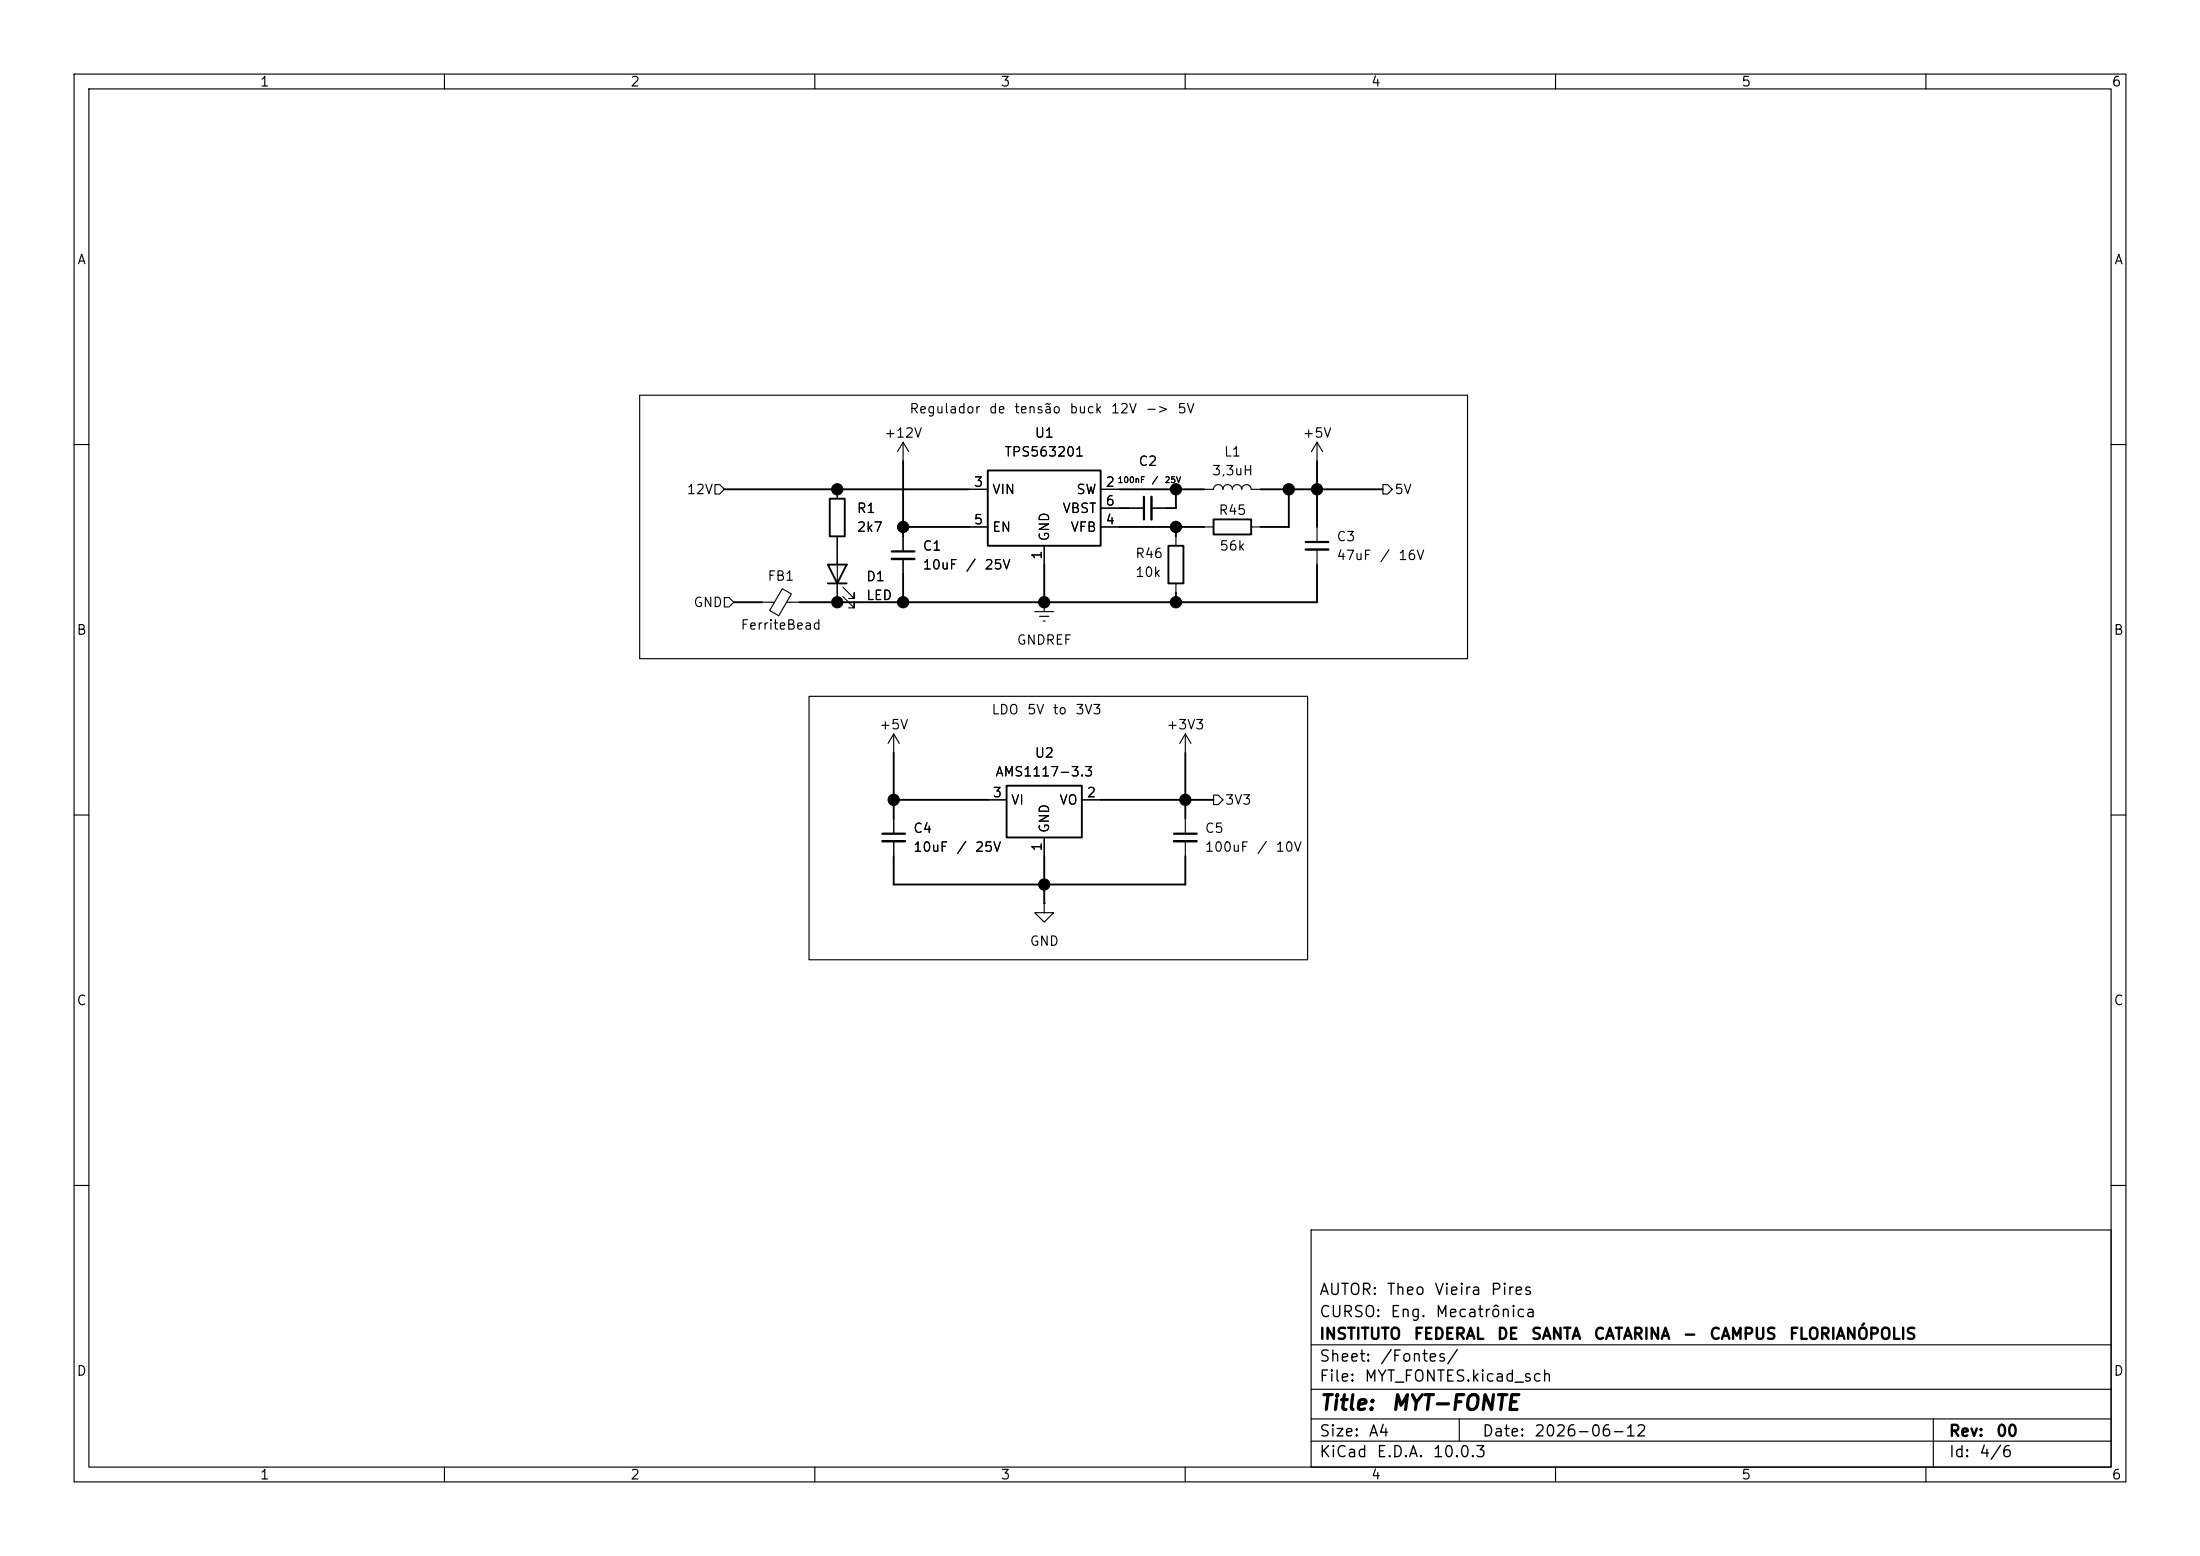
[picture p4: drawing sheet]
<svg xmlns="http://www.w3.org/2000/svg" width="297mm" height="210mm" viewBox="0 0 297 210" stroke-linecap="round" stroke-linejoin="round" font-family="sans-serif">
<g fill="none" stroke="#000" stroke-width=".15">
<path d="M10 10h277v190h-277zM12 12h273v186h-273zM60 10v2M110 10v2M160 10v2M210 10v2M260 10v2M86.4 53.3h111.7v35.6h-111.7zM121.9 59.7v2.5M121.9 59.7l-.7 1.3M121.9 59.7l.8 1.3M177.8 59.7v2.5"/>
<path d="M177.8 59.7l-.8 1.3M177.8 59.7l.8 1.3M10 60h2M96.5 65.4h.7l.6 .6-.6 .7h-.7zM105.6 79.5l1.2 .7-1.7 2.9-1.2-.7zM113 66v1.3M113 72.4v8.9M113.8 79.2l1.5 1.6v-.8v.8h-.7M121.9 72.4v2M121.9 75.4v2.1M130.8 66h2.5M130.8 71.1h2.5"/>
<path d="M141 73.7v2.5M148.6 66h2.5M148.6 71.1h2.5M148.6 68.6h2.5M152.4 68.6h2M155.4 68.6h2.1M158.7 72.4v1.3M158.7 78.7v1.3M162.6 66h1.2a.64 .64 0 0 1 .7-.6 .64 .64 0 0 1 .6 .6 .64 .64 0 0 1 .6-.6 .64 .64 0 0 1 .7 .6 .64 .64 0 0 1 .6-.6 .64 .64 0 0 1 .6 .6 .64 .64 0 0 1 .7-.6 .64 .64 0 0 1 .6 .6h1.3M162.6 71.1h1.2M168.9 71.1h1.3M177.8 71.1v2.1"/>
<path d="M177.8 74.2v2M186.7 65.4h.6l.7 .6-.7 .7h-.6zM285 60h2M97.8 80.6h.6l.7 .7-.7 .6h-.6zM102.9 81.3h1.6M106.2 81.3h1.7M109.2 94h67.3v35.5h-67.3zM113.8 80.5l1.5 1.5v-.7v.7h-.7M120.6 99.1v2.5M120.6 99.1l-.7 1.2M120.6 99.1l.8 1.2M139.7 82.6h2.5"/>
<path d="M140.3 83.2h1.3M140.8 83.8h.3M141 81.3h.1M141 81.3v1.3M160 99.1v2.5M160 99.1l-.7 1.2M160 99.1l.8 1.2M10 110h2M120.6 110.5v2M120.6 113.5v2.1M133.3 108h2.6M141 113v2.6"/>
<path d="M146 108h2.6M160 110.5v2M160 113.5v2.1M163.8 107.3h.7l.6 .7-.6 .6h-.7zM285 110h2M141 121.9v1.3h1.2l-1.2 1.3-1.3-1.3h1.3M141 121.9h.1M10 160h2M177 166h108v32h-108zM285 160h2M60 198v2M110 198v2"/>
<path d="M160 198v2M177 194.5h108M177 191.5h108M177 187.5h108M177 181.5h108M197 191.5v3M210 198v2M260 198v2M261 191.5v6.5"/>
</g>
<g fill="none" stroke="#000" stroke-width=".25">
<path d="M97.8 66h33M111.8 76.2h2.5l-1.3 2.5zM111.8 78.7h2.5M112 67.3h2v5.1h-2zM121.9 71.1h8.9M121.9 62.2v10.2M121.9 77.5v3.8M133.3 63.5h15.3v10.2h-15.3zM141 76.2v5.1M151.1 66h11.5M151.1 71.1h11.5M151.1 68.6h1.3"/>
<path d="M157.7 73.7h2.1v5h-2.1zM158.7 66v2.6h-1.2M158.7 71.1v1.3M163.8 70.1h5.1v2h-5.1zM170.2 66h16.5M174 66v5.1h-3.8M177.8 76.2v5.1h-69.9M177.8 62.2v8.9M99.1 81.3h3.8M158.7 80v1.3M120.6 108h12.7M120.6 115.6v3.8h39.4v-3.8"/>
<path d="M120.6 101.6v8.9M135.9 106h10.1v7h-10.1zM141 115.6v6.3M148.6 108h15.2M160 101.6v8.9"/>
</g>
<path d="M120.4 74.4h3M154.4 67.1v3M176.3 73.2h3M119.1 112.5h3.1M158.5 112.5h3" fill="none" stroke="#000" stroke-width=".3"/>
<path d="M120.4 75.4h3M155.4 67.1v3M176.3 74.2h3M119.1 113.5h3.1M158.5 113.5h3" fill="none" stroke="#000" stroke-width=".33"/>
<g fill="#000" stroke="#000" stroke-width=".14">
<circle cx="113" cy="66" r=".76"/>
<circle cx="121.9" cy="71.1" r=".76"/>
<circle cx="158.7" cy="71.1" r=".76"/>
<circle cx="158.7" cy="66" r=".76"/>
<circle cx="174" cy="66" r=".76"/>
<circle cx="177.8" cy="66" r=".76"/>
<circle cx="113" cy="81.3" r=".76"/>
<circle cx="121.9" cy="81.3" r=".76"/>
<circle cx="141" cy="81.3" r=".76"/>
<circle cx="158.7" cy="81.3" r=".76"/>
<circle cx="120.6" cy="107.9" r=".76"/>
<circle cx="141" cy="119.4" r=".76"/>
<circle cx="160" cy="107.9" r=".76"/>
</g>
<g font-size="2">
<text x="178" y="190.8">Title:</text>
<text x="187.7" y="190.8">MYT-FONTE</text>
</g>
<g font-size="1.5">
<text x="178" y="178.2">CURSO:</text>
<text x="178" y="175.2">AUTOR:</text>
<text x="187.1" y="175.2">Theo</text>
<text x="187.6" y="178.2">Eng.</text>
<text x="193.5" y="175.2">Vieira</text>
<text x="193.7" y="178.2">Mecatrônica</text>
<text x="201.1" y="175.2">Pires</text>
<text x="178" y="184.2">Sheet:</text>
<text x="178" y="181.2">INSTITUTO</text>
<text x="186.2" y="184.2">/Fontes/</text>
<text x="190.7" y="181.2">FEDERAL</text>
<text x="202" y="181.2">DE</text>
<text x="206.6" y="181.2">SANTA</text>
<text x="215" y="181.2">CATARINA</text>
<text x="227.1" y="181.2">-</text>
<text x="230.7" y="181.2">CAMPUS</text>
<text x="241.4" y="181.2">FLORIANÓPOLIS</text>
<text x="178" y="186.9">File:</text>
<text x="184.1" y="186.9">MYT_FONTES.kicad_sch</text>
<text x="178" y="197.1">KiCad</text>
<text x="178" y="194.3">Size:</text>
<text x="184.7" y="194.3">A4</text>
<text x="185.7" y="197.1">E.D.A.</text>
<text x="193.3" y="197.1">10.0.3</text>
<text x="200" y="194.3">Date:</text>
<text x="207" y="194.3">2026-06-12</text>
<text x="263" y="194.3">Rev:</text>
<text x="263" y="197.1">Id:</text>
<text x="267.1" y="197.1">4/6</text>
<text x="269.4" y="194.3">00</text>
</g>
<g font-size="1.3">
<text x="35" y="12">1</text>
<text x="85" y="12">2</text>
<text x="135" y="12">3</text>
<text x="185" y="12">4</text>
<text x="235" y="12">5</text>
<text x="285" y="12">6</text>
<text x="10.3" y="36">A</text>
<text x="285.3" y="36">A</text>
<text x="119.3" y="59.4">+12V</text>
<text x="122.7" y="56.1">Regulador</text>
<text x="133.4" y="56.1">de</text>
<text x="136.8" y="56.1">tensão</text>
<text x="139.6" y="59.4">U1</text>
<text x="144.3" y="56.1">buck</text>
<text x="149.9" y="56.1">12V</text>
<text x="154.5" y="56.1">-&gt;</text>
<text x="158.9" y="56.1">5V</text>
<text x="175.8" y="59.4">+5V</text>
<text x="135.5" y="61.9">TPS563201</text>
<text x="153.6" y="63.2">C2</text>
<text x="163.5" y="64.5">3,3uH</text>
<text x="165.1" y="61.9">L1</text>
<text x="92.6" y="67">12V</text>
<text x="115.6" y="69.6">R1</text>
<text x="131.4" y="66">3</text>
<text x="131.4" y="71.1">5</text>
<text x="133.9" y="67">VIN</text>
<text x="143.3" y="69.6">VBST</text>
<text x="145.2" y="67">SW</text>
<text x="149.2" y="66">2</text>
<text x="149.2" y="71.1">4</text>
<text x="149.2" y="68.6">6</text>
<text x="164.4" y="69.8">R45</text>
<text x="188.2" y="67">5V</text>
<text x="115.6" y="72.1">2k7</text>
<text x="124.5" y="74.6">C1</text>
<text x="124.5" y="77.2">10uF</text>
<text x="130.3" y="77.2">/</text>
<text x="132.8" y="77.2">25V</text>
<text x="133.9" y="72.1">EN</text>
<text x="140.9" y="75.6" transform="rotate(-90 140.9 75.6)">1</text>
<text x="141.9" y="73.2" transform="rotate(-90 141.9 73.2)">GND</text>
<text x="144.4" y="72.1">VFB</text>
<text x="153.2" y="75.6">R46</text>
<text x="164.5" y="74.6">56k</text>
<text x="180.3" y="73.4">C3</text>
<text x="180.3" y="75.9">47uF</text>
<text x="186.2" y="75.9">/</text>
<text x="188.7" y="75.9">16V</text>
<text x="93.5" y="82.3">GND</text>
<text x="103.5" y="78.7">FB1</text>
<text x="116.8" y="78.8">D1</text>
<text x="116.8" y="81.3">LED</text>
<text x="153.2" y="78.2">10k</text>
<text x="10.3" y="86">B</text>
<text x="99.9" y="85.3">FerriteBead</text>
<text x="137.2" y="87.3">GNDREF</text>
<text x="285.3" y="86">B</text>
<text x="118.6" y="98.8">+5V</text>
<text x="133.8" y="96.7">LDO</text>
<text x="138.6" y="96.7">5V</text>
<text x="142" y="96.7">to</text>
<text x="145.1" y="96.7">3V3</text>
<text x="157.4" y="98.8">+3V3</text>
<text x="133.9" y="107.9">3</text>
<text x="134.3" y="105.1">AMS1117-3.3</text>
<text x="139.6" y="102.6">U2</text>
<text x="146.6" y="107.9">2</text>
<text x="123.2" y="112.7">C4</text>
<text x="136.4" y="108.9">VI</text>
<text x="141.9" y="112.5" transform="rotate(-90 141.9 112.5)">GND</text>
<text x="142.9" y="108.9">VO</text>
<text x="162.6" y="112.7">C5</text>
<text x="165.3" y="108.9">3V3</text>
<text x="123.2" y="115.3">10uF</text>
<text x="129" y="115.3">/</text>
<text x="131.5" y="115.3">25V</text>
<text x="140.9" y="115" transform="rotate(-90 140.9 115)">1</text>
<text x="162.6" y="115.3">100uF</text>
<text x="169.6" y="115.3">/</text>
<text x="172.1" y="115.3">10V</text>
<text x="138.9" y="128">GND</text>
<text x="10.3" y="136">C</text>
<text x="285.3" y="136">C</text>
<text x="10.3" y="186">D</text>
<text x="285.3" y="186">D</text>
<text x="35" y="200">1</text>
<text x="85" y="200">2</text>
<text x="135" y="200">3</text>
<text x="185" y="200">4</text>
<text x="235" y="200">5</text>
<text x="285" y="200">6</text>
</g>
<g font-size=".8">
<text x="150.8" y="65.4">100nF</text>
<text x="155.4" y="65.4">/</text>
<text x="157.2" y="65.4">25V</text>
</g>
</svg>
